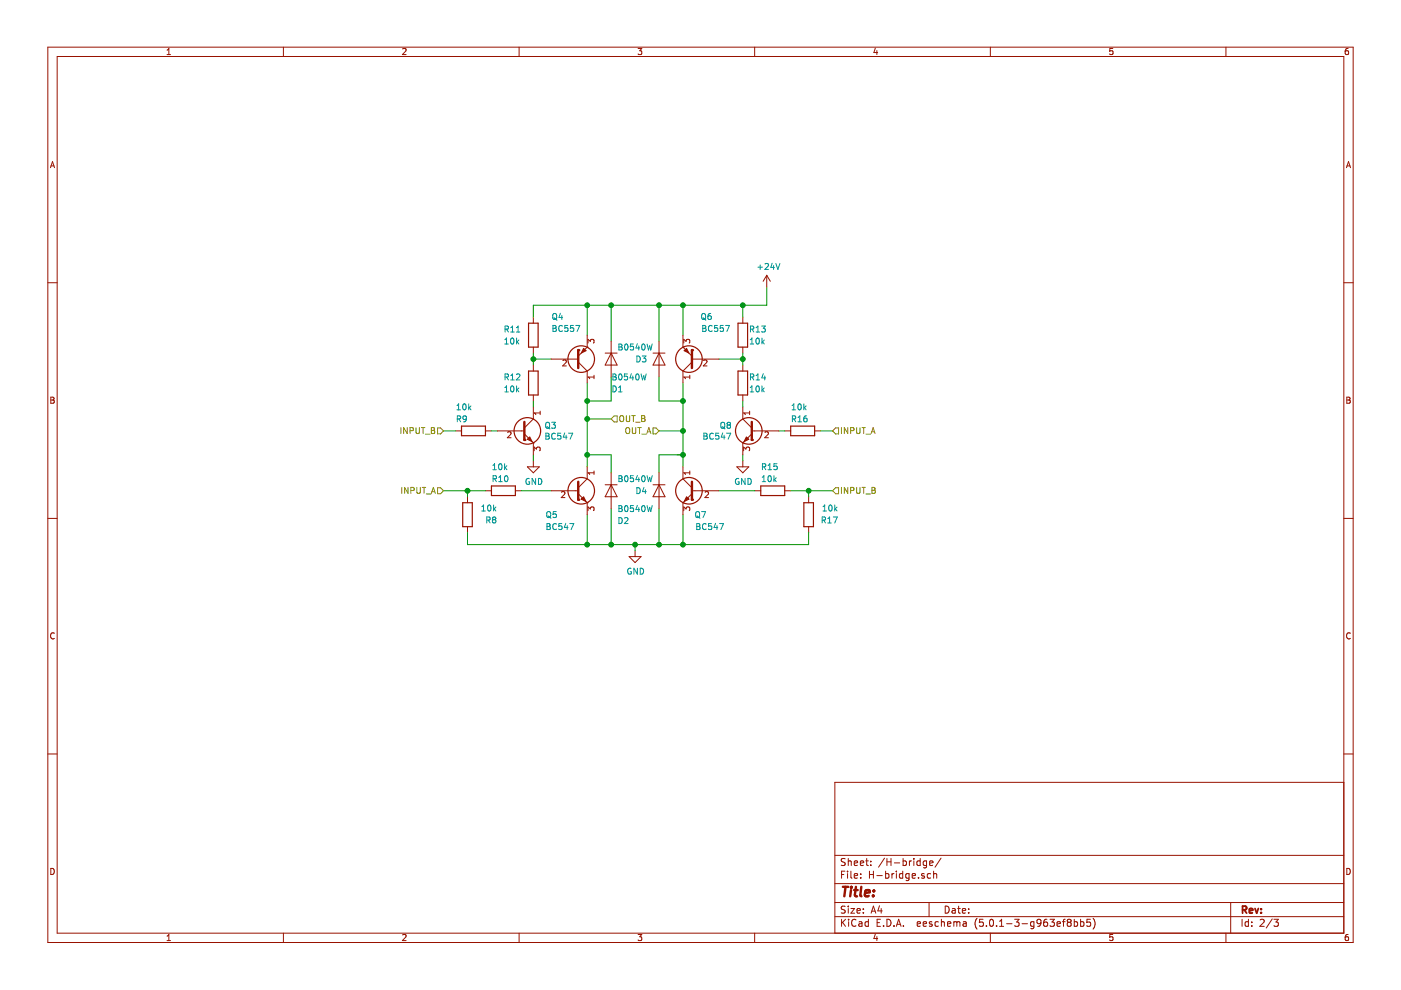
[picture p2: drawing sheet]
EESchema Schematic File Version 4
LIBS:Klokpulser 2.1-cache
EELAYER 26 0
EELAYER END
$Descr A4 11693 8268
encoding utf-8
Sheet 2 3
Title ""
Date ""
Rev ""
Comp ""
Comment1 ""
Comment2 ""
Comment3 ""
Comment4 ""
$EndDescr
$Comp
L Diode:1N4007 D?
U 1 1
P 5500 3000
AR Path="/5C1F1A76" Ref="D?"  Part="1" 
AR Path="/5C1E93EA/5C1F1A76" Ref="D3"  Part="1" 
AR Path="/5C259D75/5C1F1A76" Ref="D7"  Part="1" 
F 0 "D3" V 5500 2800 50  0000 L CNN
F 1 "B0540W" V 5400 2650 50  0000 L CNN
F 2 "Diode_THT:D_DO-41_SOD81_P10.16mm_Horizontal" H 5500 2825 50  0001 C CNN
F 3 "https://www.diodes.com/assets/Datasheets/ds30138.pdf" H 5500 3000 50  0001 C CNN
	1    5500 3000
	0    1    1    0   
$EndComp
$Comp
L Device:R R?
U 1 1
P 4450 2800
AR Path="/5C1F1A7D" Ref="R?"  Part="1" 
AR Path="/5C1E93EA/5C1F1A7D" Ref="R11"  Part="1" 
AR Path="/5C259D75/5C1F1A7D" Ref="R21"  Part="1" 
F 0 "R11" H 4200 2850 50  0000 L CNN
F 1 "10k" H 4200 2750 50  0000 L CNN
F 2 "Resistor_THT:R_Axial_DIN0207_L6.3mm_D2.5mm_P10.16mm_Horizontal" V 4380 2800 50  0001 C CNN
F 3 "~" H 4450 2800 50  0001 C CNN
	1    4450 2800
	1    0    0    -1  
$EndComp
$Comp
L Device:R R?
U 1 1
P 4450 3200
AR Path="/5C1F1A84" Ref="R?"  Part="1" 
AR Path="/5C1E93EA/5C1F1A84" Ref="R12"  Part="1" 
AR Path="/5C259D75/5C1F1A84" Ref="R22"  Part="1" 
F 0 "R12" H 4200 3250 50  0000 L CNN
F 1 "10k" H 4200 3150 50  0000 L CNN
F 2 "Resistor_THT:R_Axial_DIN0207_L6.3mm_D2.5mm_P10.16mm_Horizontal" V 4380 3200 50  0001 C CNN
F 3 "~" H 4450 3200 50  0001 C CNN
	1    4450 3200
	1    0    0    -1  
$EndComp
Wire Wire Line
	4450 2950 4450 3000
Wire Wire Line
	4600 3000 4450 3000
Connection ~ 4450 3000
Wire Wire Line
	4450 3000 4450 3050
Wire Wire Line
	4450 2650 4450 2550
Wire Wire Line
	4450 2550 4900 2550
Wire Wire Line
	5100 2550 5100 2850
Wire Wire Line
	4900 2800 4900 2550
Connection ~ 4900 2550
Wire Wire Line
	4900 2550 5100 2550
Wire Wire Line
	5100 2550 5500 2550
Wire Wire Line
	5500 2550 5500 2850
Connection ~ 5100 2550
Wire Wire Line
	5500 2550 5700 2550
Wire Wire Line
	5700 2550 5700 2800
Connection ~ 5500 2550
Wire Wire Line
	4900 3200 4900 3350
Wire Wire Line
	4900 3350 5100 3350
Wire Wire Line
	5100 3350 5100 3150
Wire Wire Line
	5500 3150 5500 3350
Wire Wire Line
	5500 3350 5700 3350
Wire Wire Line
	5700 3350 5700 3200
$Comp
L Device:R R?
U 1 1
P 6200 2800
AR Path="/5C1F1AA1" Ref="R?"  Part="1" 
AR Path="/5C1E93EA/5C1F1AA1" Ref="R13"  Part="1" 
AR Path="/5C259D75/5C1F1AA1" Ref="R23"  Part="1" 
F 0 "R13" H 6250 2850 50  0000 L CNN
F 1 "10k" H 6250 2750 50  0000 L CNN
F 2 "Resistor_THT:R_Axial_DIN0207_L6.3mm_D2.5mm_P10.16mm_Horizontal" V 6130 2800 50  0001 C CNN
F 3 "~" H 6200 2800 50  0001 C CNN
	1    6200 2800
	1    0    0    -1  
$EndComp
$Comp
L Device:R R?
U 1 1
P 6200 3200
AR Path="/5C1F1AA8" Ref="R?"  Part="1" 
AR Path="/5C1E93EA/5C1F1AA8" Ref="R14"  Part="1" 
AR Path="/5C259D75/5C1F1AA8" Ref="R24"  Part="1" 
F 0 "R14" H 6250 3250 50  0000 L CNN
F 1 "10k" H 6250 3150 50  0000 L CNN
F 2 "Resistor_THT:R_Axial_DIN0207_L6.3mm_D2.5mm_P10.16mm_Horizontal" V 6130 3200 50  0001 C CNN
F 3 "~" H 6200 3200 50  0001 C CNN
	1    6200 3200
	1    0    0    -1  
$EndComp
Wire Wire Line
	5700 2550 6200 2550
Wire Wire Line
	6200 2550 6200 2650
Connection ~ 5700 2550
Wire Wire Line
	6000 3000 6200 3000
Wire Wire Line
	6200 3000 6200 2950
Wire Wire Line
	6200 3050 6200 3000
Connection ~ 6200 3000
$Comp
L power:GND #PWR?
U 1 1
P 4450 3850
AR Path="/5C1F1AC4" Ref="#PWR?"  Part="1" 
AR Path="/5C1E93EA/5C1F1AC4" Ref="#PWR0101"  Part="1" 
AR Path="/5C259D75/5C1F1AC4" Ref="#PWR0115"  Part="1" 
F 0 "#PWR0101" H 4450 3600 50  0001 C CNN
F 1 "GND" H 4455 3677 50  0000 C CNN
F 2 "" H 4450 3850 50  0001 C CNN
F 3 "" H 4450 3850 50  0001 C CNN
	1    4450 3850
	1    0    0    -1  
$EndComp
Wire Wire Line
	4450 3850 4450 3800
Wire Wire Line
	4900 3900 4900 3800
Connection ~ 4900 3350
$Comp
L Device:R R?
U 1 1
P 3950 3600
AR Path="/5C1F1ACD" Ref="R?"  Part="1" 
AR Path="/5C1E93EA/5C1F1ACD" Ref="R9"  Part="1" 
AR Path="/5C259D75/5C1F1ACD" Ref="R19"  Part="1" 
F 0 "R9" V 3850 3450 50  0000 L CNN
F 1 "10k" V 3750 3450 50  0000 L CNN
F 2 "Resistor_THT:R_Axial_DIN0207_L6.3mm_D2.5mm_P10.16mm_Horizontal" V 3880 3600 50  0001 C CNN
F 3 "~" H 3950 3600 50  0001 C CNN
	1    3950 3600
	0    1    1    0   
$EndComp
$Comp
L Device:R R?
U 1 1
P 4200 4100
AR Path="/5C1F1AD4" Ref="R?"  Part="1" 
AR Path="/5C1E93EA/5C1F1AD4" Ref="R10"  Part="1" 
AR Path="/5C259D75/5C1F1AD4" Ref="R20"  Part="1" 
F 0 "R10" V 4100 4000 50  0000 L CNN
F 1 "10k" V 4000 4000 50  0000 L CNN
F 2 "Resistor_THT:R_Axial_DIN0207_L6.3mm_D2.5mm_P10.16mm_Horizontal" V 4130 4100 50  0001 C CNN
F 3 "~" H 4200 4100 50  0001 C CNN
	1    4200 4100
	0    1    1    0   
$EndComp
$Comp
L Device:R R?
U 1 1
P 3900 4300
AR Path="/5C1F1ADB" Ref="R?"  Part="1" 
AR Path="/5C1E93EA/5C1F1ADB" Ref="R8"  Part="1" 
AR Path="/5C259D75/5C1F1ADB" Ref="R18"  Part="1" 
F 0 "R8" H 3650 4350 50  0000 L CNN
F 1 "10k" H 3650 4250 50  0000 L CNN
F 2 "Resistor_THT:R_Axial_DIN0207_L6.3mm_D2.5mm_P10.16mm_Horizontal" V 3830 4300 50  0001 C CNN
F 3 "~" H 3900 4300 50  0001 C CNN
	1    3900 4300
	-1   0    0    1   
$EndComp
Wire Wire Line
	3900 4450 3900 4550
Wire Wire Line
	3900 4550 4900 4550
Wire Wire Line
	4900 4550 4900 4300
Wire Wire Line
	4600 4100 4350 4100
Wire Wire Line
	3800 3600 3700 3600
Wire Wire Line
	4050 4100 3900 4100
Wire Wire Line
	3900 4150 3900 4100
Connection ~ 3900 4100
Wire Wire Line
	3900 4100 3700 4100
Wire Wire Line
	4450 3400 4450 3350
Wire Wire Line
	4150 3600 4100 3600
Wire Wire Line
	4900 4550 5100 4550
Wire Wire Line
	5100 4550 5100 4250
Connection ~ 4900 4550
Wire Wire Line
	5100 3950 5100 3800
Wire Wire Line
	5100 3800 4900 3800
Connection ~ 4900 3800
Wire Wire Line
	5100 4550 5300 4550
Wire Wire Line
	5700 4550 5700 4300
Connection ~ 5100 4550
Wire Wire Line
	5500 4250 5500 4550
Connection ~ 5500 4550
Wire Wire Line
	5500 4550 5700 4550
Wire Wire Line
	5500 3950 5500 3800
Wire Wire Line
	5700 3800 5700 3900
Connection ~ 5700 3350
Connection ~ 5700 3800
Wire Wire Line
	4900 3500 5100 3500
Wire Wire Line
	5650 3800 5700 3800
Wire Wire Line
	5500 3800 5700 3800
$Comp
L power:GND #PWR?
U 1 1
P 6200 3850
AR Path="/5C1F1B23" Ref="#PWR?"  Part="1" 
AR Path="/5C1E93EA/5C1F1B23" Ref="#PWR0102"  Part="1" 
AR Path="/5C259D75/5C1F1B23" Ref="#PWR0116"  Part="1" 
F 0 "#PWR0102" H 6200 3600 50  0001 C CNN
F 1 "GND" H 6205 3677 50  0000 C CNN
F 2 "" H 6200 3850 50  0001 C CNN
F 3 "" H 6200 3850 50  0001 C CNN
	1    6200 3850
	1    0    0    -1  
$EndComp
$Comp
L Device:R R?
U 1 1
P 6700 3600
AR Path="/5C1F1B29" Ref="R?"  Part="1" 
AR Path="/5C1E93EA/5C1F1B29" Ref="R16"  Part="1" 
AR Path="/5C259D75/5C1F1B29" Ref="R26"  Part="1" 
F 0 "R16" V 6600 3500 50  0000 L CNN
F 1 "10k" V 6500 3500 50  0000 L CNN
F 2 "Resistor_THT:R_Axial_DIN0207_L6.3mm_D2.5mm_P10.16mm_Horizontal" V 6630 3600 50  0001 C CNN
F 3 "~" H 6700 3600 50  0001 C CNN
	1    6700 3600
	0    1    1    0   
$EndComp
Wire Wire Line
	6200 3400 6200 3350
Wire Wire Line
	6500 3600 6550 3600
Wire Wire Line
	6200 3800 6200 3850
Wire Wire Line
	6850 3600 6950 3600
$Comp
L Device:R R?
U 1 1
P 6450 4100
AR Path="/5C1F1B34" Ref="R?"  Part="1" 
AR Path="/5C1E93EA/5C1F1B34" Ref="R15"  Part="1" 
AR Path="/5C259D75/5C1F1B34" Ref="R25"  Part="1" 
F 0 "R15" V 6250 4000 50  0000 L CNN
F 1 "10k" V 6350 4000 50  0000 L CNN
F 2 "Resistor_THT:R_Axial_DIN0207_L6.3mm_D2.5mm_P10.16mm_Horizontal" V 6380 4100 50  0001 C CNN
F 3 "~" H 6450 4100 50  0001 C CNN
	1    6450 4100
	0    1    1    0   
$EndComp
Wire Wire Line
	6300 4100 6000 4100
$Comp
L Device:R R?
U 1 1
P 6750 4300
AR Path="/5C1F1B3C" Ref="R?"  Part="1" 
AR Path="/5C1E93EA/5C1F1B3C" Ref="R17"  Part="1" 
AR Path="/5C259D75/5C1F1B3C" Ref="R27"  Part="1" 
F 0 "R17" H 6500 4350 50  0000 L CNN
F 1 "10k" H 6500 4250 50  0000 L CNN
F 2 "Resistor_THT:R_Axial_DIN0207_L6.3mm_D2.5mm_P10.16mm_Horizontal" V 6680 4300 50  0001 C CNN
F 3 "~" H 6750 4300 50  0001 C CNN
	1    6750 4300
	-1   0    0    1   
$EndComp
Wire Wire Line
	5700 4550 6750 4550
Wire Wire Line
	6750 4550 6750 4450
Connection ~ 5700 4550
Wire Wire Line
	6600 4100 6750 4100
Wire Wire Line
	6750 4150 6750 4100
Connection ~ 6750 4100
Wire Wire Line
	6750 4100 6950 4100
Wire Wire Line
	6200 2550 6400 2550
Wire Wire Line
	6400 2550 6400 2400
Connection ~ 6200 2550
$Comp
L power:+24V #PWR?
U 1 1
P 6400 2400
AR Path="/5C1F1B4D" Ref="#PWR?"  Part="1" 
AR Path="/5C1E93EA/5C1F1B4D" Ref="#PWR0103"  Part="1" 
AR Path="/5C259D75/5C1F1B4D" Ref="#PWR0117"  Part="1" 
F 0 "#PWR0103" H 6400 2250 50  0001 C CNN
F 1 "+24V" H 6415 2573 50  0000 C CNN
F 2 "" H 6400 2400 50  0001 C CNN
F 3 "" H 6400 2400 50  0001 C CNN
	1    6400 2400
	1    0    0    -1  
$EndComp
$Comp
L power:GND #PWR?
U 1 1
P 5300 4600
AR Path="/5C1F1B59" Ref="#PWR?"  Part="1" 
AR Path="/5C1E93EA/5C1F1B59" Ref="#PWR0104"  Part="1" 
AR Path="/5C259D75/5C1F1B59" Ref="#PWR0118"  Part="1" 
F 0 "#PWR0104" H 5300 4350 50  0001 C CNN
F 1 "GND" H 5305 4427 50  0000 C CNN
F 2 "" H 5300 4600 50  0001 C CNN
F 3 "" H 5300 4600 50  0001 C CNN
	1    5300 4600
	1    0    0    -1  
$EndComp
Wire Wire Line
	5300 4600 5300 4550
Connection ~ 5300 4550
Wire Wire Line
	5300 4550 5500 4550
Text HLabel 6950 3600 2    50   Input ~ 0
INPUT_A
Text HLabel 6950 4100 2    50   Input ~ 0
INPUT_B
Text HLabel 3700 4100 0    50   Input ~ 0
INPUT_A
Text HLabel 3700 3600 0    50   Input ~ 0
INPUT_B
Connection ~ 4900 3500
Wire Wire Line
	4900 3500 4900 3350
Wire Wire Line
	4900 3500 4900 3800
Wire Wire Line
	5700 3600 5700 3800
Wire Wire Line
	5700 3350 5700 3600
Connection ~ 5700 3600
Wire Wire Line
	5700 3600 5500 3600
Text HLabel 5100 3500 2    50   Input ~ 0
OUT_B
Text HLabel 5500 3600 0    50   Input ~ 0
OUT_A
$Comp
L Diode:1N4007 D?
U 1 1
P 5100 3000
AR Path="/5C420521" Ref="D?"  Part="1" 
AR Path="/5C1E93EA/5C420521" Ref="D1"  Part="1" 
AR Path="/5C259D75/5C420521" Ref="D5"  Part="1" 
F 0 "D1" V 5350 3000 50  0000 L CNN
F 1 "B0540W" V 5250 3000 50  0000 L CNN
F 2 "Diode_THT:D_DO-41_SOD81_P10.16mm_Horizontal" H 5100 2825 50  0001 C CNN
F 3 "https://www.diodes.com/assets/Datasheets/ds30138.pdf" H 5100 3000 50  0001 C CNN
	1    5100 3000
	0    1    1    0   
$EndComp
$Comp
L Diode:1N4007 D?
U 1 1
P 5100 4100
AR Path="/5C4205FC" Ref="D?"  Part="1" 
AR Path="/5C1E93EA/5C4205FC" Ref="D2"  Part="1" 
AR Path="/5C259D75/5C4205FC" Ref="D6"  Part="1" 
F 0 "D2" V 5350 4150 50  0000 L CNN
F 1 "B0540W" V 5250 4150 50  0000 L CNN
F 2 "Diode_THT:D_DO-41_SOD81_P10.16mm_Horizontal" H 5100 3925 50  0001 C CNN
F 3 "https://www.diodes.com/assets/Datasheets/ds30138.pdf" H 5100 4100 50  0001 C CNN
	1    5100 4100
	0    1    1    0   
$EndComp
$Comp
L Diode:1N4007 D?
U 1 1
P 5500 4100
AR Path="/5C42071F" Ref="D?"  Part="1" 
AR Path="/5C1E93EA/5C42071F" Ref="D4"  Part="1" 
AR Path="/5C259D75/5C42071F" Ref="D8"  Part="1" 
F 0 "D4" V 5500 3900 50  0000 L CNN
F 1 "B0540W" V 5400 3750 50  0000 L CNN
F 2 "Diode_THT:D_DO-41_SOD81_P10.16mm_Horizontal" H 5500 3925 50  0001 C CNN
F 3 "https://www.diodes.com/assets/Datasheets/ds30138.pdf" H 5500 4100 50  0001 C CNN
	1    5500 4100
	0    1    1    0   
$EndComp
$Comp
L Transistor_BJT:BC547 Q5
U 1 1
P 4800 4100
AR Path="/5C1E93EA/5D73204A" Ref="Q5"  Part="1" 
AR Path="/5C259D75/5D73204A" Ref="Q11"  Part="1" 
F 0 "Q5" H 4550 3900 50  0000 L CNN
F 1 "BC547" H 4550 3800 50  0000 L CNN
F 2 "Package_TO_SOT_THT:TO-92_Inline" H 5000 4025 50  0001 L CIN
F 3 "http://www.fairchildsemi.com/ds/BC/BC547.pdf" H 4800 4100 50  0001 L CNN
	1    4800 4100
	1    0    0    -1  
$EndComp
$Comp
L Transistor_BJT:BC547 Q7
U 1 1
P 5800 4100
AR Path="/5C1E93EA/5D7322CB" Ref="Q7"  Part="1" 
AR Path="/5C259D75/5D7322CB" Ref="Q13"  Part="1" 
F 0 "Q7" H 5700 3900 50  0000 L CNN
F 1 "BC547" H 5550 3800 50  0000 L CNN
F 2 "Package_TO_SOT_THT:TO-92_Inline" H 6000 4025 50  0001 L CIN
F 3 "http://www.fairchildsemi.com/ds/BC/BC547.pdf" H 5800 4100 50  0001 L CNN
	1    5800 4100
	-1   0    0    -1  
$EndComp
$Comp
L Transistor_BJT:BC547 Q8
U 1 1
P 6300 3600
AR Path="/5C1E93EA/5D7325FC" Ref="Q8"  Part="1" 
AR Path="/5C259D75/5D7325FC" Ref="Q14"  Part="1" 
F 0 "Q8" H 6490 3646 50  0000 L CNN
F 1 "BC547" H 6490 3555 50  0000 L CNN
F 2 "Package_TO_SOT_THT:TO-92_Inline" H 6500 3525 50  0001 L CIN
F 3 "http://www.fairchildsemi.com/ds/BC/BC547.pdf" H 6300 3600 50  0001 L CNN
	1    6300 3600
	-1   0    0    -1  
$EndComp
$Comp
L Transistor_BJT:BC547 Q3
U 1 1
P 4350 3600
AR Path="/5C1E93EA/5D732875" Ref="Q3"  Part="1" 
AR Path="/5C259D75/5D732875" Ref="Q9"  Part="1" 
F 0 "Q3" H 4541 3646 50  0000 L CNN
F 1 "BC547" H 4541 3555 50  0000 L CNN
F 2 "Package_TO_SOT_THT:TO-92_Inline" H 4550 3525 50  0001 L CIN
F 3 "http://www.fairchildsemi.com/ds/BC/BC547.pdf" H 4350 3600 50  0001 L CNN
	1    4350 3600
	1    0    0    -1  
$EndComp
$Comp
L Transistor_BJT:BC557 Q4
U 1 1
P 4800 3000
AR Path="/5C1E93EA/5D732E5E" Ref="Q4"  Part="1" 
AR Path="/5C259D75/5D732E5E" Ref="Q10"  Part="1" 
F 0 "Q4" H 4600 2650 50  0000 L CNN
F 1 "BC557" H 4600 2750 50  0000 L CNN
F 2 "Package_TO_SOT_THT:TO-92_Inline" H 5000 2925 50  0001 L CIN
F 3 "http://www.fairchildsemi.com/ds/BC/BC557.pdf" H 4800 3000 50  0001 L CNN
	1    4800 3000
	1    0    0    1   
$EndComp
$Comp
L Transistor_BJT:BC557 Q6
U 1 1
P 5800 3000
AR Path="/5C1E93EA/5D732F66" Ref="Q6"  Part="1" 
AR Path="/5C259D75/5D732F66" Ref="Q12"  Part="1" 
F 0 "Q6" H 5650 2650 50  0000 L CNN
F 1 "BC557" H 5500 2750 50  0000 L CNN
F 2 "Package_TO_SOT_THT:TO-92_Inline" H 6000 2925 50  0001 L CIN
F 3 "http://www.fairchildsemi.com/ds/BC/BC557.pdf" H 5800 3000 50  0001 L CNN
	1    5800 3000
	-1   0    0    1   
$EndComp
$EndSCHEMATC
